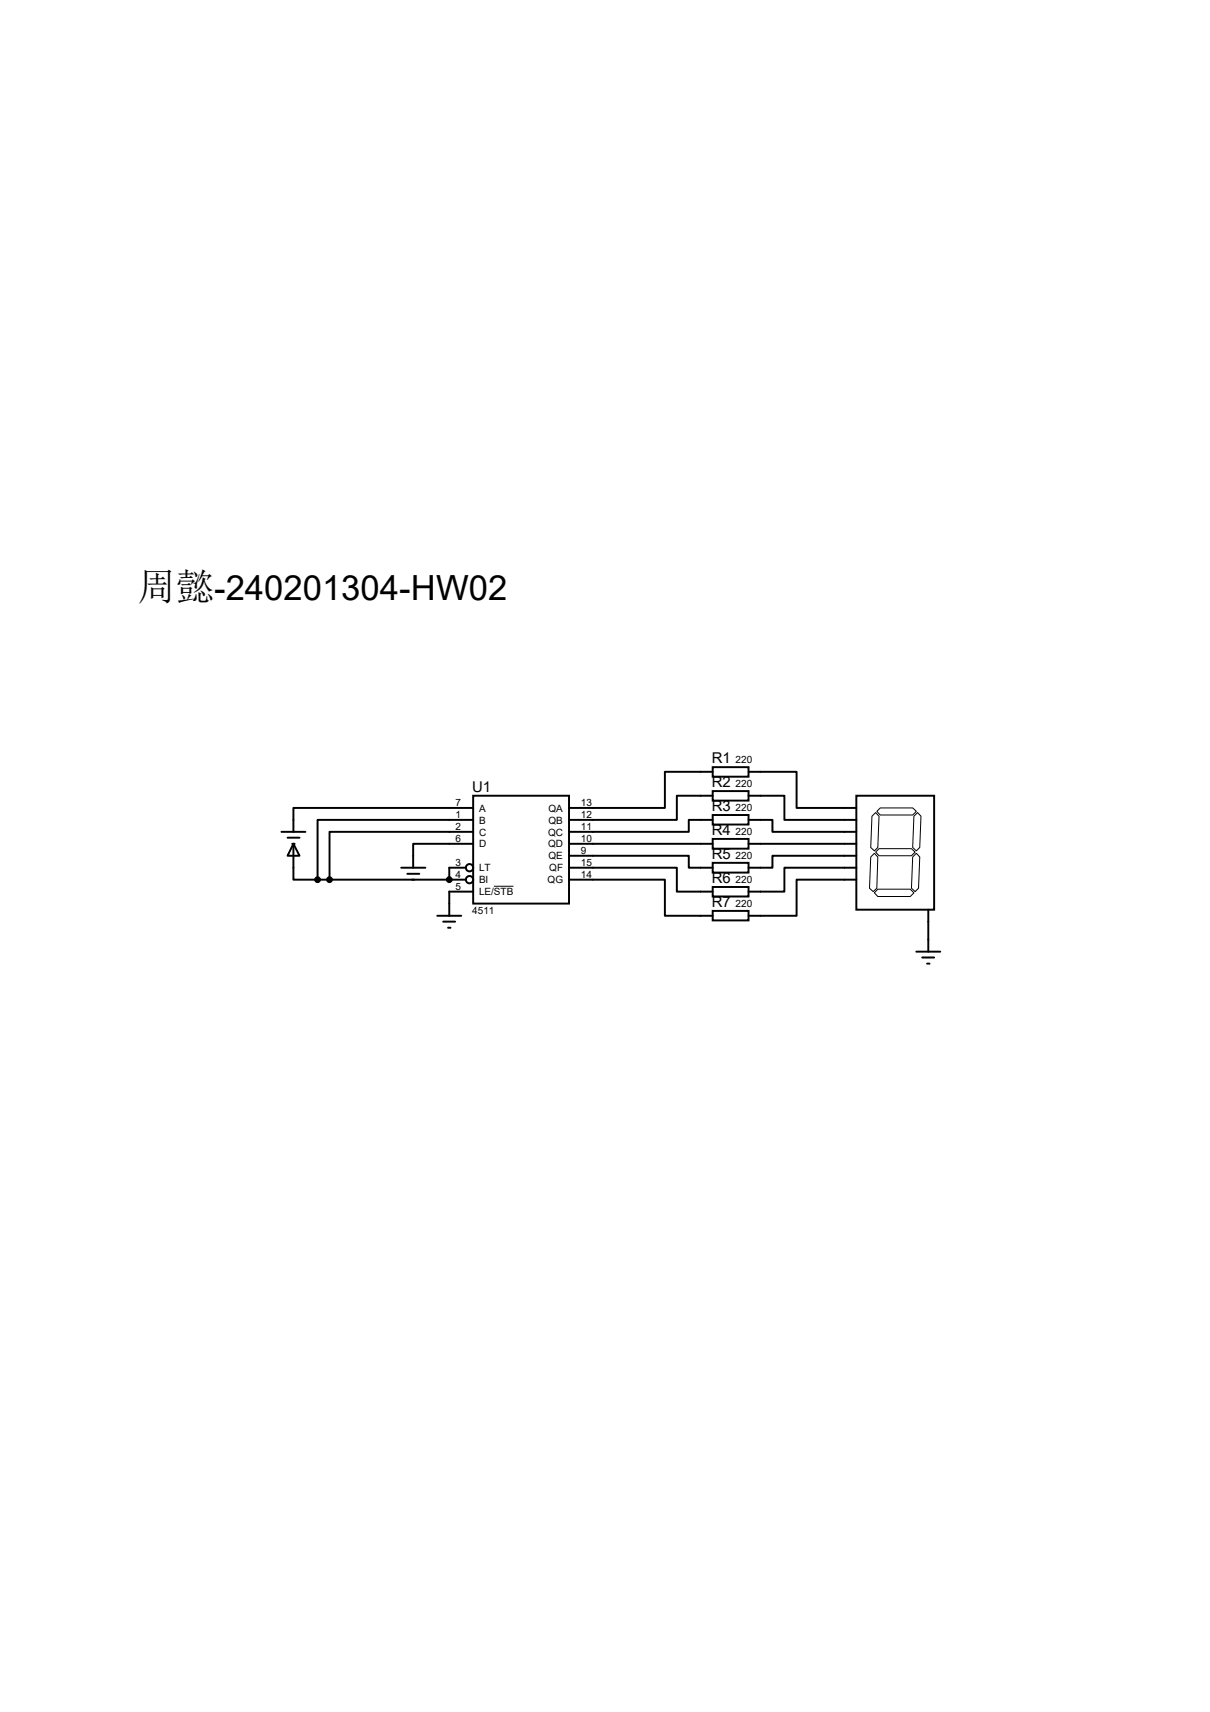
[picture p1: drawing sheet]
<svg xmlns="http://www.w3.org/2000/svg" width="210mm" height="297mm" viewBox="0 0 210 297" stroke-linecap="round" stroke-linejoin="round" font-family="sans-serif">
<g fill="none" stroke="#000" stroke-width=".34">
<path d="M82.1 138h16.7v18.8h-16.7zM123.7 133.1h6.2v1.6h-6.2zM123.7 137.2h6.2v1.7h-6.2zM123.7 133.9h-8.3v6.3h-16.6M123.7 138h-6.2v4.2h-18.7M129.9 133.9h8.4v6.3h10.3M129.9 138h6.2v4.2h12.5M148.6 138h13.5v19.8h-13.5zM48.9 144.3h4.1M49.9 145.3h2.1M50.7 146.4h.4M50.9 146.4l1.1 2.1h-2.1z"/>
<path d="M50.9 146.4v6.2h4.2M55.1 152.6h25.8M69.6 150.5h4.2M70.7 151.6h2.1M75.9 158.9h4.2M76.9 159.9h2.1M80.9 150.5h-2.9v2.1M82.1 142.2h-27v10.4M82.1 144.3h-24.9v8.3M82.1 146.4h-10.4v4.1M82.1 140.2h-31.2v4.1M82.1 154.7h-4.1v4.2"/>
<path d="M98.8 148.5h20.7v2h4.2M98.8 152.6h16.6v6.3h8.3M98.8 150.5h18.7v4.2h6.2M98.8 146.4h24.9M123.7 141.4h6.2v1.6h-6.2zM123.7 145.5h6.2v1.7h-6.2zM123.7 149.7h6.2v1.7h-6.2zM123.7 158h6.2v1.7h-6.2zM123.7 153.9h6.2v1.6h-6.2zM123.7 142.2h-4.2v2.1h-20.7M129.9 142.2h4.2v2.1h14.5M129.9 146.4h18.7"/>
<path d="M148.6 148.5h-14.5v2h-4.2M148.6 152.6h-10.3v6.3h-8.4M148.6 150.5h-12.5v4.2h-6.2M161.1 157.8v7.3M77.8 161h.4M159 165.1h4.2M160.1 166.1h2M160.9 167.2h.4"/>
<circle cx="81.5" cy="150.5" r=".64"/>
<circle cx="81.5" cy="152.6" r=".64"/>
</g>
<circle cx="78" cy="152.6" r=".17" fill="#000"/>
<path d="M85.7 153.8h3.4M151.1 148.7l.7-.7 .6 .7-.2 5.4-.6 .6-.7-.6zM151.3 141.6l.7-.6 .6 .6-.2 5.4-.6 .6-.7-.6zM152 147.8l.6-.6h5.6l.6 .6-.6 .7h-5.6zM152.2 140.8l.6-.6h5.6l.6 .6-.6 .6h-5.6zM152.4 154.3h5.6l.6 .6-.6 .6h-5.6l-.6-.6zM158.4 148.7l.6-.7 .6 .7-.2 5.4-.6 .6-.6-.6zM159.3 141l.6 .6-.3 5.4-.6 .6-.6-.6 .2-5.4z" fill="none" stroke="#000" stroke-width=".17"/>
<g fill="#000" stroke="#000" stroke-width=".34">
<circle cx="55.1" cy="152.6" r=".42"/>
<circle cx="57.2" cy="152.6" r=".42"/>
<circle cx="78" cy="152.6" r=".42"/>
</g>
<text font-size="6.6" x="23.9" y="104.1">周懿-240201304-HW02</text>
<g font-size="2.6">
<text x="82" y="137.4">U1</text>
<text x="123.5" y="132.4">R1</text>
<text x="123.5" y="136.5">R2</text>
<text x="123.5" y="140.7">R3</text>
<text x="123.5" y="144.8">R4</text>
<text x="123.5" y="149">R5</text>
<text x="123.5" y="153.2">R6</text>
<text x="123.5" y="157.3">R7</text>
</g>
<g font-size="1.7">
<text x="127.7" y="132.4">220</text>
<text x="127.7" y="136.5">220</text>
<text x="79.1" y="139.9">7</text>
<text x="79.1" y="141.9">1</text>
<text x="83.1" y="140.8">A</text>
<text x="83.1" y="142.9">B</text>
<text x="95.2" y="140.8">QA</text>
<text x="95.2" y="142.9">QB</text>
<text x="100.8" y="139.9">13</text>
<text x="100.8" y="141.9">12</text>
<text x="127.7" y="140.7">220</text>
<text x="79.1" y="144">2</text>
<text x="79.1" y="146.1">6</text>
<text x="83.1" y="144.9">C</text>
<text x="83.1" y="147">D</text>
<text x="95.1" y="144.9">QC</text>
<text x="95.1" y="147">QD</text>
<text x="95.2" y="149.1">QE</text>
<text x="100.8" y="144">11</text>
<text x="100.8" y="146.1">10</text>
<text x="100.8" y="148.2">9</text>
<text x="127.7" y="144.8">220</text>
<text x="127.7" y="149">220</text>
<text x="79.1" y="150.2">3</text>
<text x="79.1" y="152.3">4</text>
<text x="79.1" y="154.4">5</text>
<text x="83.1" y="151.2">LT</text>
<text x="83.1" y="153.2">BI</text>
<text x="83.1" y="155.3">LE/STB</text>
<text x="95" y="153.2">QG</text>
<text x="95.3" y="151.2">QF</text>
<text x="100.8" y="150.2">15</text>
<text x="100.8" y="152.3">14</text>
<text x="127.7" y="153.2">220</text>
<text x="82" y="158.5">4511</text>
<text x="127.7" y="157.3">220</text>
</g>
</svg>
